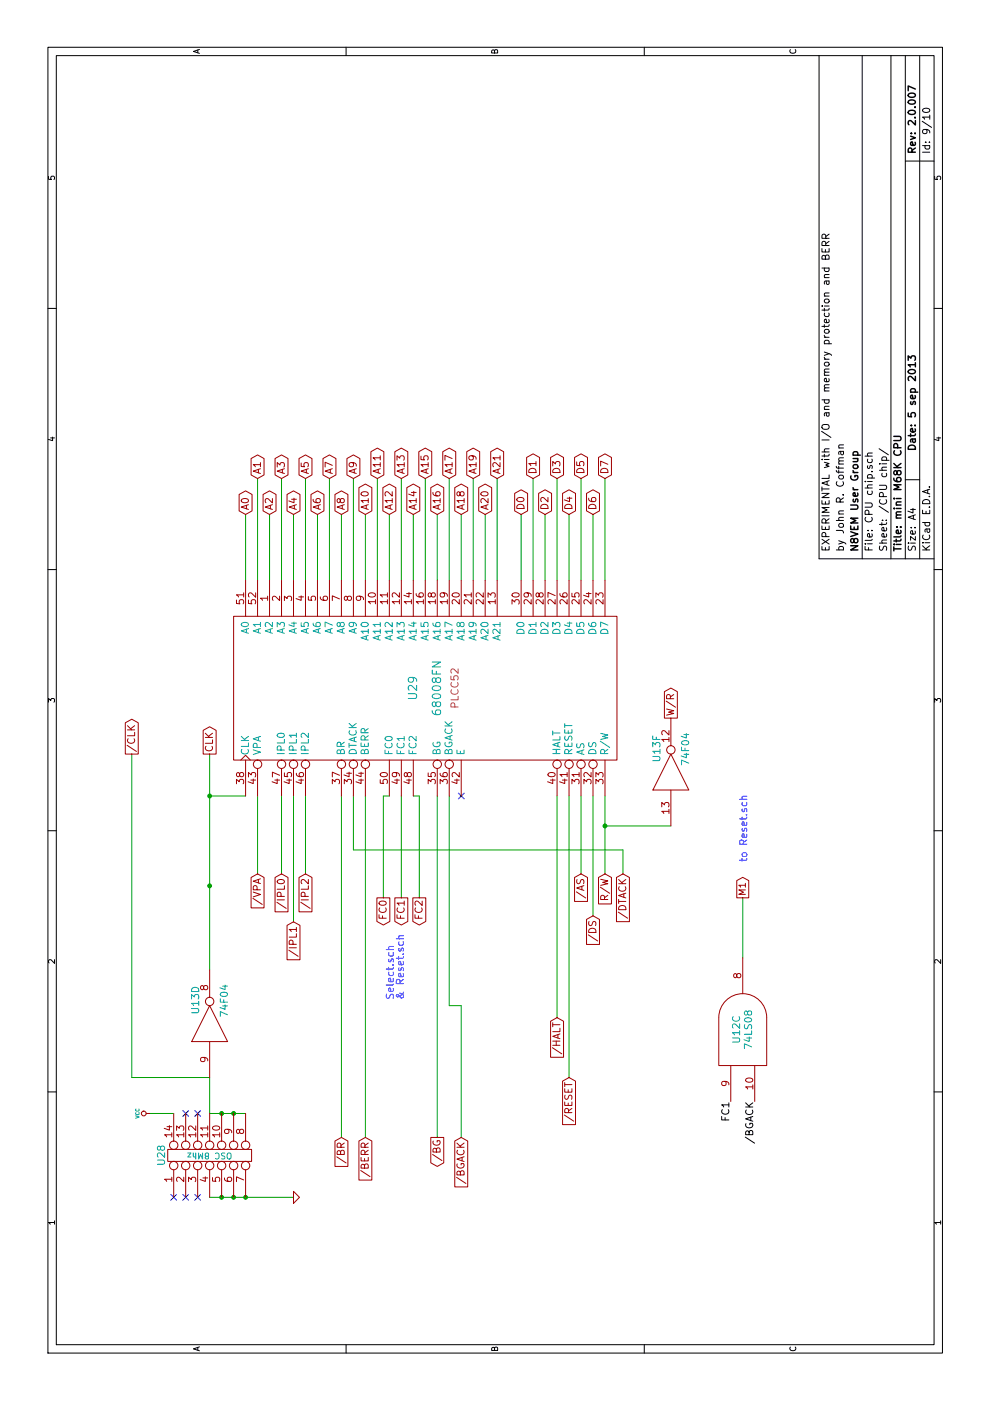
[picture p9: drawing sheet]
EESchema Schematic File Version 4
LIBS:babyM68K-cache
EELAYER 29 0
EELAYER END
$Descr A4 11693 8268
encoding utf-8
Sheet 9 10
Title "mini M68K CPU"
Date "5 sep 2013"
Rev "2.0.007"
Comp "N8VEM User Group"
Comment1 "by John R. Coffman"
Comment2 "EXPERIMENTAL with I/O and memory protection and BERR"
Comment3 ""
Comment4 ""
$EndDescr
Wire Wire Line
	5400 1100 2700 1100
Wire Wire Line
	2700 1100 2700 1750
Connection ~ 4800 5050
Wire Wire Line
	4800 5600 4800 5050
Wire Wire Line
	2200 3850 3300 3850
Wire Wire Line
	3300 3850 3300 3750
Wire Wire Line
	3300 3750 5050 3750
Wire Wire Line
	5050 3050 2200 3050
Wire Wire Line
	4200 3500 5050 3500
Wire Wire Line
	5050 3500 5050 3450
Wire Wire Line
	5050 3350 4200 3350
Wire Wire Line
	7700 4450 6850 4450
Wire Wire Line
	7700 4650 6850 4650
Wire Wire Line
	7700 4850 6850 4850
Wire Wire Line
	7700 5050 6850 5050
Wire Wire Line
	7700 3950 6850 3950
Wire Wire Line
	7700 3550 6850 3550
Wire Wire Line
	7700 3150 6850 3150
Wire Wire Line
	7700 2350 6850 2350
Wire Wire Line
	7700 2750 6850 2750
Wire Wire Line
	7400 4050 6850 4050
Wire Wire Line
	7400 3650 6850 3650
Wire Wire Line
	7400 3250 6850 3250
Wire Wire Line
	7400 2850 6850 2850
Wire Wire Line
	7400 2450 6850 2450
Wire Wire Line
	7400 2050 6850 2050
Wire Wire Line
	4400 5200 4600 5200
Wire Wire Line
	4600 5200 4600 2950
Wire Wire Line
	4600 2950 5050 2950
Wire Wire Line
	5050 4950 4050 4950
Wire Wire Line
	2700 4750 5050 4750
Wire Wire Line
	5050 2350 4400 2350
Wire Wire Line
	5050 2550 4400 2550
Wire Wire Line
	5400 1750 5050 1750
Connection ~ 2400 1950
Wire Wire Line
	2400 2050 2400 1950
Connection ~ 1700 1950
Wire Wire Line
	2400 1250 2400 1450
Connection ~ 1700 2050
Wire Wire Line
	1700 1750 1700 1850
Connection ~ 1700 1850
Connection ~ 2400 1850
Wire Wire Line
	5050 1750 5050 2050
Connection ~ 5050 1750
Wire Wire Line
	5050 2450 4000 2450
Wire Wire Line
	3200 4650 5050 4650
Wire Wire Line
	5050 4850 4400 4850
Wire Wire Line
	5050 5050 4800 5050
Wire Wire Line
	5050 2150 4400 2150
Wire Wire Line
	7400 2250 6850 2250
Wire Wire Line
	7400 2650 6850 2650
Wire Wire Line
	7400 3050 6850 3050
Wire Wire Line
	7400 3450 6850 3450
Wire Wire Line
	7400 3850 6850 3850
Wire Wire Line
	7700 2950 6850 2950
Wire Wire Line
	7700 2550 6850 2550
Wire Wire Line
	7700 2150 6850 2150
Wire Wire Line
	7700 3350 6850 3350
Wire Wire Line
	7700 3750 6850 3750
Wire Wire Line
	7700 4150 6850 4150
Wire Wire Line
	7400 4950 6850 4950
Wire Wire Line
	7400 4750 6850 4750
Wire Wire Line
	7400 4550 6850 4550
Wire Wire Line
	7400 4350 6850 4350
Wire Wire Line
	5050 3250 5050 3200
Wire Wire Line
	5050 3200 4200 3200
Wire Wire Line
	5050 2850 2200 2850
Wire Wire Line
	5050 3650 2200 3650
Wire Wire Line
	4200 6200 3700 6200
Wire Wire Line
	2400 1750 2700 1750
Text GLabel 5400 1100 2    60   Output ~ 0
/CLK
Text Label 2500 6100 2    60   ~ 0
FC1
Text Notes 3350 3300 0    60   ~ 0
Select.sch\n& Reset.sch
Text GLabel 4200 3500 0    60   Output ~ 0
FC2
Text GLabel 4200 3350 0    60   Output ~ 0
FC1
Text GLabel 4200 3200 0    60   Output ~ 0
FC0
$Comp
L babyM68K-rescue:74F04 U13
U 6 1
P 5250 5600
F 0 "U13" H 5445 5715 60  0000 C CNN
F 1 "74F04" H 5440 5475 60  0000 C CNN
F 2 "" H 5250 5600 50  0001 C CNN
F 3 "" H 5250 5600 50  0001 C CNN
	6    5250 5600
	1    0    0    -1  
$EndComp
Text GLabel 5700 5600 2    60   Output ~ 0
W/R
Text Label 2500 6300 2    60   ~ 0
/BGACK
Text Notes 4500 6250 0    60   ~ 0
to Reset.sch
Text GLabel 4200 6200 2    55   Output ~ 0
M1
$Comp
L babyM68K-rescue:74LS08 U12
U 3 1
P 3100 6200
F 0 "U12" H 3100 6250 60  0000 C CNN
F 1 "74LS08" H 3100 6150 60  0000 C CNN
F 2 "" H 3100 6200 50  0001 C CNN
F 3 "" H 3100 6200 50  0001 C CNN
	3    3100 6200
	1    0    0    -1  
$EndComp
NoConn ~ 1700 1650
NoConn ~ 1700 1550
NoConn ~ 1700 1450
NoConn ~ 2400 1550
NoConn ~ 2400 1650
Text GLabel 2200 3850 0    60   Input ~ 0
/BGACK
Text GLabel 2200 3650 0    60   Output ~ 0
/BG
Text GLabel 2200 2850 0    60   Input ~ 0
/BR
Text GLabel 2200 3050 0    60   Input ~ 0
/BERR
Text GLabel 7700 5050 2    60   3State ~ 0
D7
Text GLabel 7700 4850 2    60   3State ~ 0
D5
Text GLabel 7700 4650 2    60   3State ~ 0
D3
Text GLabel 7700 4450 2    60   3State ~ 0
D1
Text GLabel 7400 4950 2    60   3State ~ 0
D6
Text GLabel 7400 4750 2    60   3State ~ 0
D4
Text GLabel 7400 4550 2    60   3State ~ 0
D2
Text GLabel 7400 4350 2    60   3State ~ 0
D0
Text GLabel 7700 4150 2    60   3State ~ 0
A21
Text GLabel 7700 3950 2    60   3State ~ 0
A19
Text GLabel 7700 3750 2    60   3State ~ 0
A17
Text GLabel 7700 3550 2    60   3State ~ 0
A15
Text GLabel 7700 3350 2    60   3State ~ 0
A13
Text GLabel 7700 3150 2    60   3State ~ 0
A11
Text GLabel 7700 2950 2    60   3State ~ 0
A9
Text GLabel 7400 4050 2    60   3State ~ 0
A20
Text GLabel 7400 3850 2    60   3State ~ 0
A18
Text GLabel 7400 3650 2    60   3State ~ 0
A16
Text GLabel 7400 3450 2    60   3State ~ 0
A14
Text GLabel 7400 3250 2    60   3State ~ 0
A12
Text GLabel 7400 3050 2    60   3State ~ 0
A10
Text GLabel 7400 2850 2    60   3State ~ 0
A8
Text GLabel 7700 2750 2    60   3State ~ 0
A7
Text GLabel 7700 2550 2    60   3State ~ 0
A5
Text GLabel 7400 2650 2    60   3State ~ 0
A6
Text GLabel 7400 2450 2    60   3State ~ 0
A4
Text GLabel 7700 2350 2    60   3State ~ 0
A3
Text GLabel 7400 2250 2    60   3State ~ 0
A2
Text GLabel 7700 2150 2    60   3State ~ 0
A1
Text GLabel 7400 2050 2    60   3State ~ 0
A0
Text GLabel 2700 4750 0    60   Input ~ 0
/RESET
Text GLabel 3200 4650 0    60   Input ~ 0
/HALT
Text GLabel 4400 5050 0    60   Input ~ 0
R/W
Text GLabel 4050 4950 0    60   Input ~ 0
/DS
Text GLabel 4400 4850 0    60   Input ~ 0
/AS
Text GLabel 4400 5200 0    60   Input ~ 0
/DTACK
NoConn ~ 5050 3850
Text GLabel 4400 2550 0    60   Input ~ 0
/IPL2
Text GLabel 4000 2450 0    60   Input ~ 0
/IPL1
Text GLabel 4400 2350 0    60   Input ~ 0
/IPL0
Text GLabel 4400 2150 0    60   Input ~ 0
/VPA
Text GLabel 5400 1750 2    60   Output ~ 0
CLK
$Comp
L babyM68K-rescue:74F04 U13
U 4 1
P 3150 1750
F 0 "U13" H 3345 1865 60  0000 C CNN
F 1 "74F04" H 3340 1625 60  0000 C CNN
F 2 "" H 3150 1750 50  0001 C CNN
F 3 "" H 3150 1750 50  0001 C CNN
	4    3150 1750
	1    0    0    -1  
$EndComp
$Comp
L babyM68K-rescue:GND #PWR020
U 1 1
P 1700 2450
F 0 "#PWR020" H 1700 2450 30  0001 C CNN
F 1 "GND" H 1700 2380 30  0001 C CNN
F 2 "" H 1700 2450 50  0001 C CNN
F 3 "" H 1700 2450 50  0001 C CNN
	1    1700 2450
	1    0    0    -1  
$EndComp
$Comp
L babyM68K-rescue:VCC #PWR021
U 1 1
P 2400 1250
F 0 "#PWR021" H 2400 1350 30  0001 C CNN
F 1 "VCC" H 2400 1350 30  0000 C CNN
F 2 "" H 2400 1250 50  0001 C CNN
F 3 "" H 2400 1250 50  0001 C CNN
	1    2400 1250
	1    0    0    -1  
$EndComp
$Comp
L babyM68K-rescue:DIL14 U28
U 1 1
P 2050 1750
F 0 "U28" H 2050 2150 60  0000 C CNN
F 1 "OSC 8Mhz" V 2050 1750 50  0000 C CNN
F 2 "" H 2050 1750 50  0001 C CNN
F 3 "" H 2050 1750 50  0001 C CNN
	1    2050 1750
	1    0    0    -1  
$EndComp
$Comp
L babyM68K-rescue:68008FN U29
U 1 1
P 5950 3550
F 0 "U29" H 5950 3650 70  0000 C CNN
F 1 "68008FN" H 5950 3450 70  0000 C CNN
F 2 "PLCC52" H 5950 3300 60  0000 C CNN
F 3 "" H 5950 3550 50  0001 C CNN
	1    5950 3550
	1    0    0    -1  
$EndComp
Wire Wire Line
	4800 5050 4400 5050
Wire Wire Line
	2400 1950 2400 1850
Wire Wire Line
	1700 1950 1700 2050
Wire Wire Line
	1700 2050 1700 2450
Wire Wire Line
	1700 1850 1700 1950
Wire Wire Line
	2400 1850 2400 1750
Wire Wire Line
	3600 1750 5050 1750
$EndSCHEMATC
